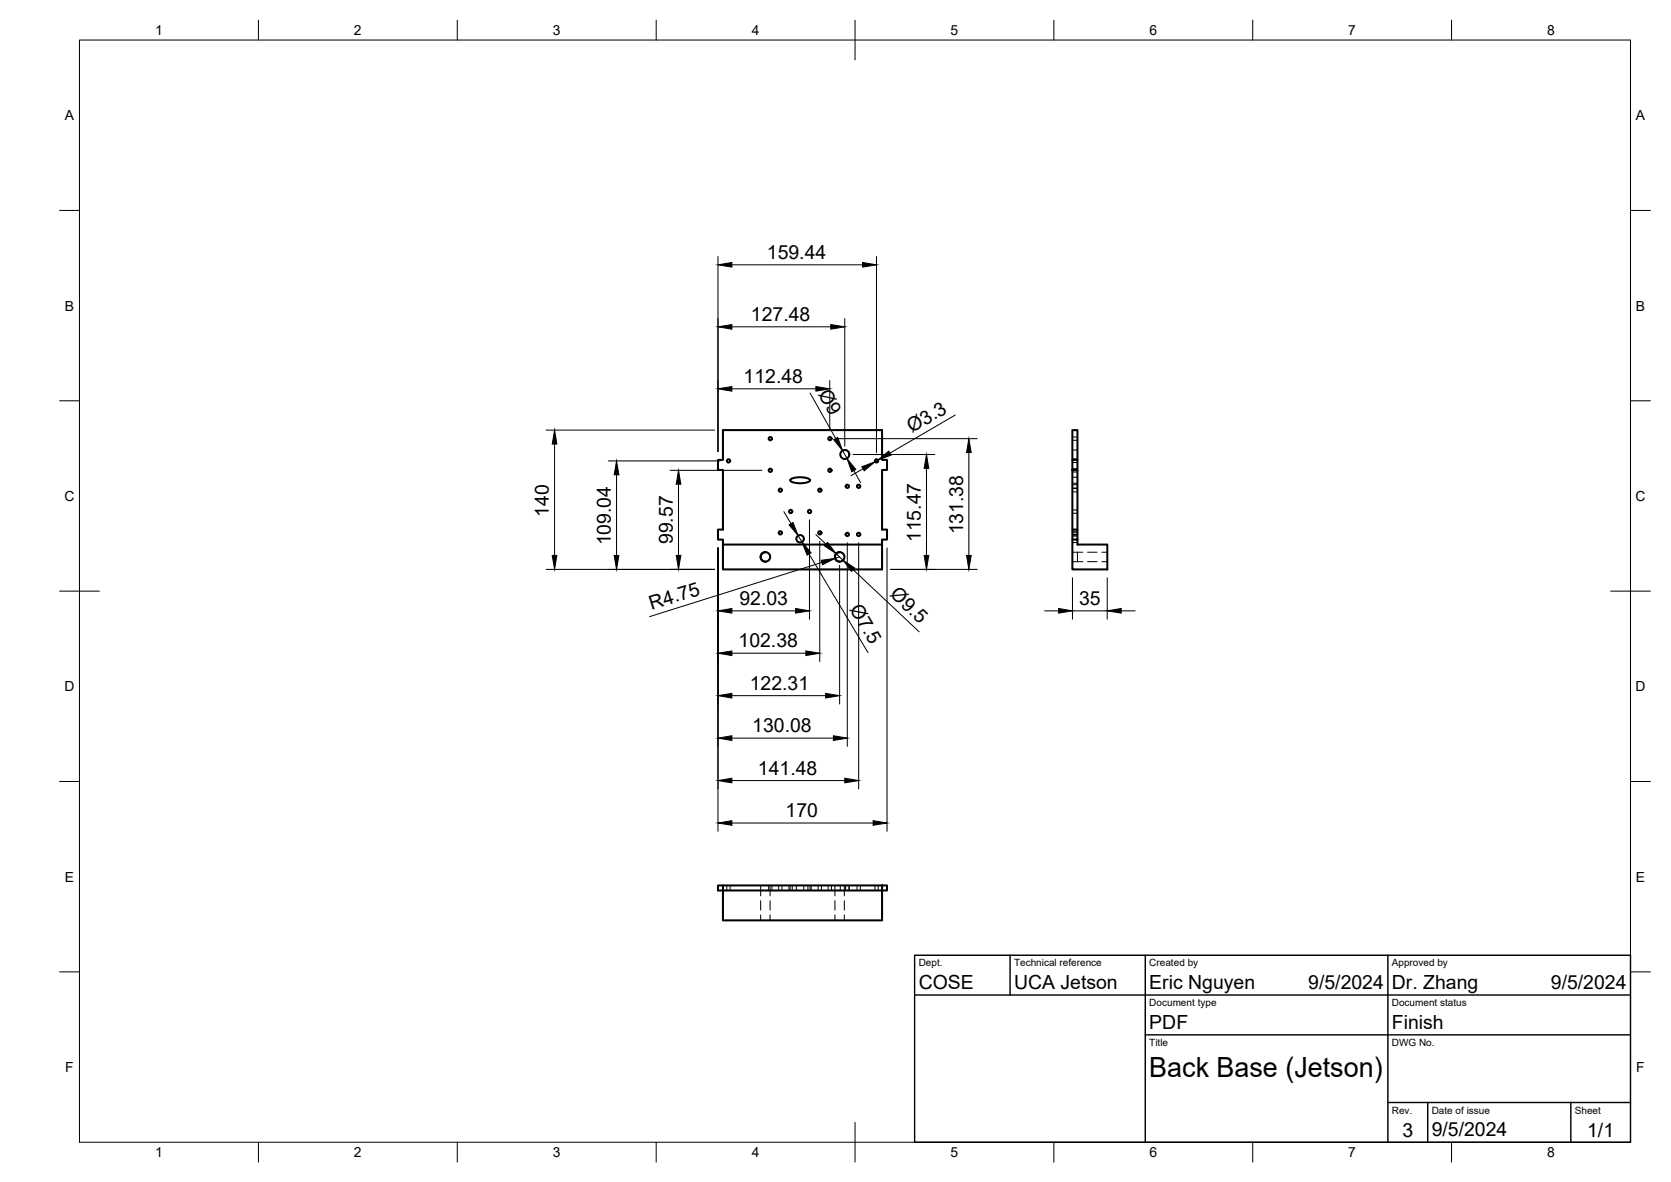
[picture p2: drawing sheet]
<svg xmlns="http://www.w3.org/2000/svg" width="420mm" height="297mm" viewBox="0 0 420 297" stroke-linecap="round" stroke-linejoin="round" font-family="sans-serif">
<!-- layer: Visible -->
<g fill="none" stroke="#000" stroke-width=".51">
<path d="M269.6 115.6h1.3v2.5h-1.3zM269.6 115.6v-7.5h1.3v7.5M269.6 118.1v15M270.9 118.1v15M181.8 136.8v-1.2h-1.3v-2.5h1.3v-15h-1.3v-2.5h1.3v-7.5h40v7.5h1.2v2.5h-1.2v15h1.2v2.5h-1.2v1.2M181.8 136.8v6.3h40v-6.3M181.8 136.8h40M192.5 138.8a1.2 1.2 0 0 0-1.2 1.2 1.2 1.2 0 0 0 1.2 1.1M198.8 120.5a5.6 5.6 0 0 1 4.8 0l.1 .2a4.1 4.1 0 0 1-3.8 .6 .94 .94 0 0 1-1.1-.8zM211.1 138.8a1.2 1.2 0 0 0-1.2 1.2 1.2 1.2 0 0 0 1.2 1.1M269.6 135.6v7.5h8.8v-6.3h-7.5v-3.7h-1.3v2.5h1.3M180.5 222.5v1.3h41.3v7.5h-40v-8.8z"/>
<path d="M181.8 222.5h40M221.8 222.5h1.2v1.3h-1.2z"/>
<circle cx="183.2" cy="115.8" r=".41"/>
<circle cx="193.7" cy="118.2" r=".41"/>
<circle cx="193.7" cy="110.2" r=".41"/>
<circle cx="208.7" cy="110.2" r=".41"/>
<circle cx="208.7" cy="118.2" r=".41"/>
<circle cx="212.4" cy="114.2" r="1.13"/>
<circle cx="220.4" cy="115.8" r=".41"/>
<circle cx="192.5" cy="140" r="1.2"/>
<circle cx="196.2" cy="133.9" r=".41"/>
<circle cx="196.2" cy="123.2" r=".41"/>
<circle cx="198.8" cy="128.5" r=".41"/>
<circle cx="201.2" cy="135.4" r=".94"/>
<circle cx="203.5" cy="128.5" r=".41"/>
<circle cx="206.1" cy="133.9" r=".41"/>
<circle cx="206.1" cy="123.2" r=".41"/>
<circle cx="211.1" cy="140" r="1.2"/>
<circle cx="213.1" cy="122.2" r=".41"/>
<circle cx="213.1" cy="134.3" r=".41"/>
<circle cx="215.9" cy="122.2" r=".41"/>
<circle cx="215.9" cy="134.3" r=".41"/>
</g>
<!-- layer: Hidden -->
<g fill="none" stroke="#000" stroke-width=".25">
<path d="M269.6 115.3h1.3M269.6 113.1h1.3M269.6 110.6h1.3M269.6 109.8h1.3M269.6 116.2h1.3M269.6 115.4h1.3M269.6 119.9h1.3M269.6 118.6h1.3M269.6 117.8h1.3M192.4 138.8l.7 .2 .4 .4M211.1 138.8l.6 .2 .5 .4M269.6 121.8h1.3"/>
<path d="M269.6 122.6h1.3M269.6 133.9h1.3M269.6 134.7h1.3M269.6 138.8h2.7M269.6 134.3h1.3M269.6 133.5h1.3M269.6 123.6h1.3M269.6 122.8h1.3M269.6 136.3h1.3M269.6 134.5h1.3M269.6 129h1.3M269.6 128.2h1.3"/>
<path d="M269.6 121.4h1.3M270.9 138.8v2.3M273.5 138.8h2.3M277.1 138.8h1.3M193.5 140.5l-.4 .5-.7 .1M212.2 140.5l-.5 .5-.6 .1M269.6 141.1h2.7M273.5 141.1h2.3M277.1 141.1h1.3M182.8 222.5v1.3M183.6 222.5v1.3M191.3 222.5v2.6"/>
<path d="M191.3 226.3v2.4M191.3 229.9v1.4M193.3 222.5v1.3M193.6 222.5v2.6M193.6 226.3v2.4M193.6 229.9v1.4M194.1 222.5v1.3M195.8 222.5v1.3M196.6 222.5v1.3M198.4 222.5v1.3M198.7 222.5v1.3M199.2 222.5v1.3"/>
<path d="M200.2 222.5v1.3M202.1 222.5v1.3M203.1 222.5v1.3M203.7 222.5v1.3M204 222.5v1.3M205.7 222.5v1.3M206.5 222.5v1.3M208.2 222.5v1.3M209.1 222.5v1.3M209.9 222.5v2.6M209.9 226.3v2.4M209.9 229.9v1.4"/>
<path d="M211.3 222.5v1.3M212.3 222.5v2.6M212.3 226.3v2.4M212.3 229.9v1.4M212.6 222.5v1.3M213.5 222.5v1.3M215.5 222.5v1.3M216.3 222.5v1.3M220 222.5v1.3M220.8 222.5v1.3"/>
</g>
<!-- layer: BORDER -->
<g fill="none" stroke="#000" stroke-width=".25">
<path d="M20 10.1h390v276.9h-390zM65 5.1v5M115 5.1v5M165 5.1v5M215 5.1v10M265 5.1v5M315 5.1v5M365 5.1v5M15 52.9h5M410 52.9h5M15 100.7h5M410 100.7h5"/>
<path d="M15 148.6h10M405 148.6h10M15 196.4h5M410 196.4h5M15 244.2h5M410 244.2h5M65 287v5M115 287v5M165 287v5M215 282.1v9.9M265 287v5M315 287v5"/>
<path d="M365 287v5"/>
</g>
<!-- layer: TITLEBLOCK -->
<path d="M230 240.1h180v46.9h-180zM230 250h180M254 240.1v9.9M288 240.1v46.9M349 240.1v46.9M288 260.1h122M349 277.1h61M359 277.1v9.9M395 277.1v9.9" fill="none" stroke="#000" stroke-width=".36"/>
<!-- layer: FD_Dimensions -->
<g fill="none" stroke="#000" stroke-width=".25">
<path d="M180.5 64.5v49M184 66.6h32.9M220.4 64.5v49.2M184 82.1h24.9M184 97.7h21.1M203.7 98.8l6.4 11.4M208.6 95.6v12.5M212.4 80v32.1M137.3 108.1h42.4M139.4 111.6v28M152.9 115.8h28.2M155 119.3v20.3"/>
<path d="M168.5 118.2h23.1M210.8 110.2h34.9M211.9 113.2l1.1 2M214.5 114.2h20.6M214.7 118.2l1.7 3.1M217 117.8l-3 1.8M220.7 115.6l-.7 .4M233 117.7v21.9M240.2 104.3l-16.4 9.6M243.6 113.7v25.9M170.6 121.7v17.9M180.5 137.7v71.2"/>
<path d="M197.1 128.6l1.8 3M200.7 134.6l1 1.6M203.4 139.2l14.8 24.8M203.5 130.6v25M205.1 134.4l2.6 2.3M206.1 136v30.3M210.2 139.2l1.8 1.6M211.1 140l-1.1 .3M213 136.4v51.2M215.9 136.4v61.9M223 137.7v71.2M137.3 143.1h42.4"/>
<path d="M184 153.5h16M206.6 141.4l-43.3 13.6M210 140.3a1.2 1.2 0 0 0 1.1 .8M211.1 142.1v34.8M214.5 143.2l16.6 15.6M223.9 143.1h21.8M262.7 153.5h3.5M269.7 145.2v10.4M269.7 153.5h8.7M278.4 145.2v10.4M281.9 153.5h3.5M184 174.8h23.6"/>
<path d="M184 164.2h18.6M184 196.2h28.4M184 185.5h25.5M184 206.8h35.5"/>
</g>
<g fill="#000" stroke="#000" stroke-width=".25">
<path d="M180.5 66.6l3.5-.6v1.1zM216.9 66l3.5 .6-3.5 .5zM180.5 82.1l3.5-.5v1.1zM180.5 97.7l3.5-.6v1.2zM205.1 97.1l3.5 .6-3.5 .6zM208.9 81.6l3.5 .5-3.5 .6zM139.4 108.1l.6 3.5h-1.1zM155 115.8l.6 3.5h-1.2zM209.6 110.5l1-.6 1.3 3.3zM213 115.2l2.2 2.8-1 .5zM216.7 117.3l3.3-1.3-2.7 2.3zM220.7 115.6l2.8-2.2 .6 1z"/>
<path d="M233 114.2l.5 3.5h-1.1zM243.6 110.2l.6 3.5h-1.2zM138.9 139.6h1.1l-.6 3.5zM154.4 139.6h1.2l-.6 3.5zM170 139.6h1.2l-.6 3.5zM170.6 118.2l.6 3.5h-1.2zM198.4 131.9l1-.6 1.3 3.3zM201.7 136.2l2.2 2.7-1 .6zM208.1 136.3l2.1 2.9-2.9-2zM232.4 139.6h1.1l-.5 3.5zM243 139.6h1.2l-.6 3.5zM180.5 153.5l3.5-.6v1.2z"/>
<path d="M200 152.9l3.5 .6-3.5 .6zM206.5 140.8l3.5-.5-3.2 1.6zM212 140.8l2.9 2-.8 .8zM266.2 152.9l3.5 .6-3.5 .6zM278.4 153.5l3.5-.6v1.2zM180.5 174.8l3.5-.5v1.1zM180.5 164.2l3.5-.6v1.1zM202.6 163.6l3.5 .6-3.5 .5zM207.6 174.3l3.5 .5-3.5 .6zM180.5 196.2l3.5-.6v1.1zM180.5 185.5l3.5-.6v1.2zM209.5 184.9l3.5 .6-3.5 .6z"/>
<path d="M212.4 195.6l3.5 .6-3.5 .5zM180.5 206.8l3.5-.6v1.2zM219.5 206.2l3.5 .6-3.5 .6z"/>
</g>
<text font-size="7" x="289" y="270.6">Back Base (Jetson)</text>
<g font-size="4.9">
<text x="192.8" y="65.1">159.44</text>
<text x="188.8" y="80.7">127.48</text>
<text x="187" y="96.3">112.48</text>
<text x="205.6" y="99" transform="rotate(61 205.6 99)">Ø9</text>
<text x="229.3" y="108.9" transform="rotate(-30 229.3 108.9)">Ø3.3</text>
<text x="138" y="129.8" transform="rotate(-90 138 129.8)">140</text>
<text x="153.6" y="137.1" transform="rotate(-90 153.6 137.1)">109.04</text>
<text x="169.1" y="136.7" transform="rotate(-90 169.1 136.7)">99.57</text>
<text x="231.5" y="136.3" transform="rotate(-90 231.5 136.3)">115.47</text>
<text x="242.1" y="134.3" transform="rotate(-90 242.1 134.3)">131.38</text>
<text x="223.6" y="149.6" transform="rotate(43 223.6 149.6)">Ø9.5</text>
<text x="163.9" y="153.3" transform="rotate(-17 163.9 153.3)">R4.75</text>
<text x="185.9" y="152">92.03</text>
<text x="213.5" y="153.1" transform="rotate(59 213.5 153.1)">Ø7.5</text>
<text x="271.3" y="152">35</text>
<text x="185.7" y="162.7">102.38</text>
<text x="188.5" y="173.4">122.31</text>
<text x="189.1" y="184">130.08</text>
<text x="190.6" y="194.7">141.48</text>
<text x="197.5" y="205.4">170</text>
<text x="231" y="248.5">COSE</text>
<text x="255" y="248.5">UCA Jetson</text>
<text x="289" y="248.5">Eric Nguyen</text>
<text x="329" y="248.5">9/5/2024</text>
<text x="350" y="248.5">Dr. Zhang</text>
<text x="390" y="248.5">9/5/2024</text>
<text x="289" y="258.6">PDF</text>
<text x="350" y="258.6">Finish</text>
<text x="352.6" y="285.7">3</text>
<text x="360" y="285.5">9/5/2024</text>
<text x="399.1" y="285.7">1/1</text>
</g>
<g font-size="3.5">
<text x="39" y="8.8">1</text>
<text x="89" y="8.8">2</text>
<text x="139" y="8.8">3</text>
<text x="189" y="8.8">4</text>
<text x="239" y="8.8">5</text>
<text x="289" y="8.8">6</text>
<text x="339" y="8.8">7</text>
<text x="389" y="8.8">8</text>
<text x="16.3" y="30.2">A</text>
<text x="411.3" y="30.2">A</text>
<text x="16.3" y="78">B</text>
<text x="411.3" y="78">B</text>
<text x="16.2" y="125.9">C</text>
<text x="411.2" y="125.9">C</text>
<text x="16.2" y="173.7">D</text>
<text x="411.2" y="173.7">D</text>
<text x="16.3" y="221.6">E</text>
<text x="411.3" y="221.6">E</text>
<text x="16.4" y="269.4">F</text>
<text x="411.4" y="269.4">F</text>
<text x="39" y="290.8">1</text>
<text x="89" y="290.8">2</text>
<text x="139" y="290.8">3</text>
<text x="189" y="290.8">4</text>
<text x="239" y="290.8">5</text>
<text x="289" y="290.8">6</text>
<text x="339" y="290.8">7</text>
<text x="389" y="290.8">8</text>
</g>
<g font-size="2.5">
<text x="231" y="242.9">Dept.</text>
<text x="255" y="242.9">Technical reference</text>
<text x="289" y="242.9">Created by</text>
<text x="350" y="242.9">Approved by</text>
<text x="289" y="252.8">Document type</text>
<text x="350" y="252.8">Document status</text>
<text x="289" y="262.9">Title</text>
<text x="350" y="262.9">DWG No.</text>
<text x="350" y="279.9">Rev.</text>
<text x="360" y="279.9">Date of issue</text>
<text x="396" y="279.9">Sheet</text>
</g>
</svg>
